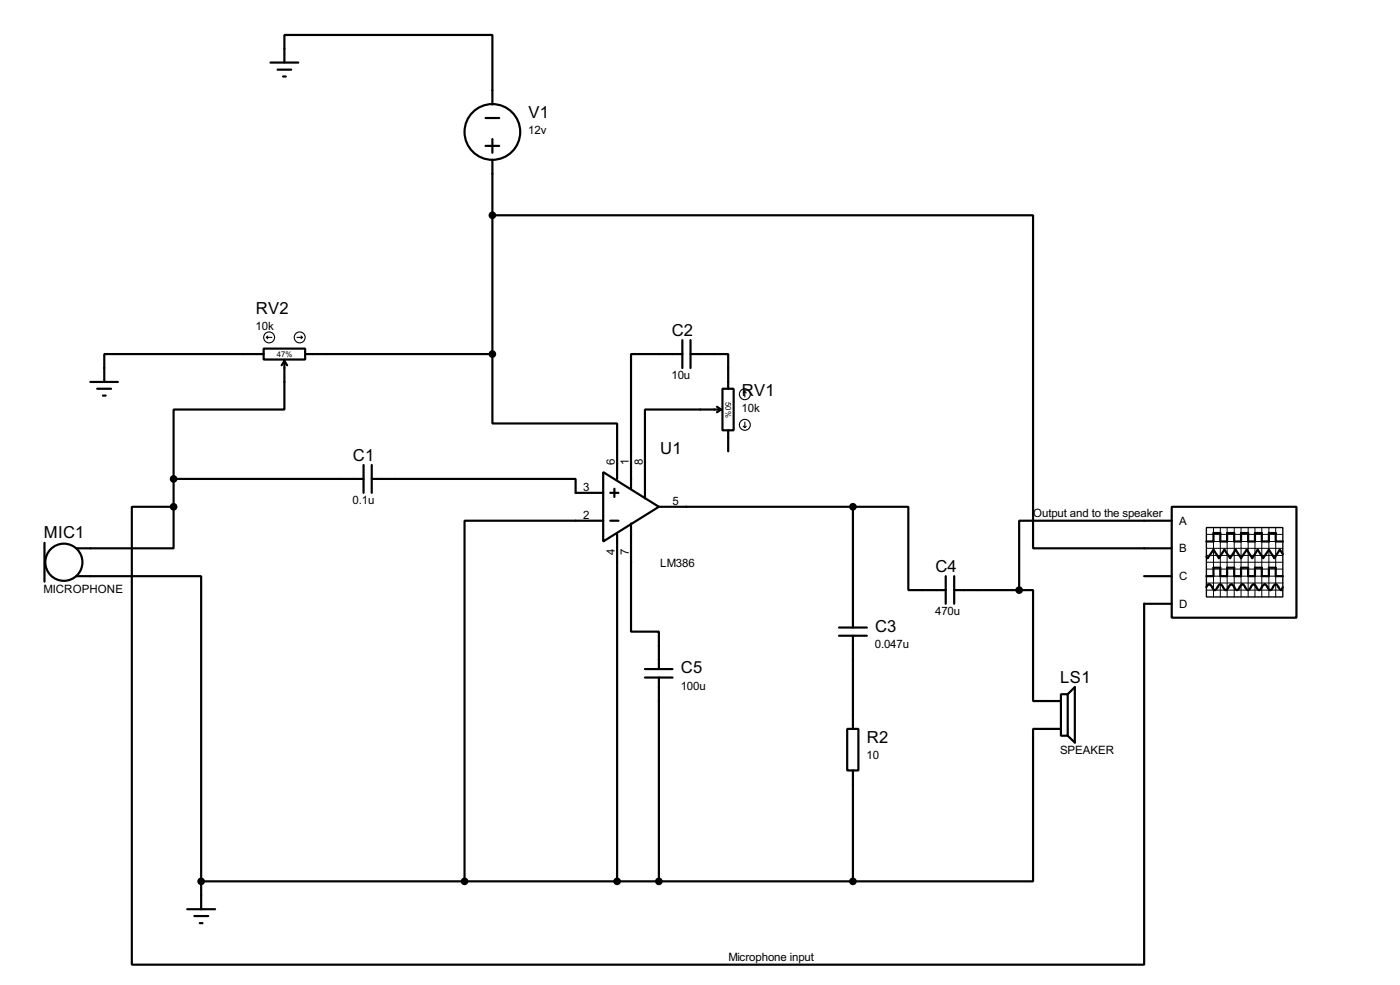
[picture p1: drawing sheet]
<svg xmlns="http://www.w3.org/2000/svg" width="256mm" height="180mm" viewBox="0 0 256 180" stroke-linecap="round" stroke-linejoin="round" font-family="sans-serif">
<g fill="none" stroke="#000" stroke-width=".4">
<path d="M49.6 11.5h5.1M50.9 12.8h2.5M51.9 14h.5M52.1 11.5v-5.1h38.1v12.7M89 26.7h2.5M89 21.6h2.5M90.2 39.4h99.1v61h25.4M90.2 25.5v2.5M90.2 29.3v35.5M16.6 69.9h5M17.8 71.2h2.6M18.9 72.4h.5"/>
<path d="M48.3 63.8h7.6v2h-7.6zM48.3 64.8h-29.2v5.1M52.1 66.1v8.9h-20.3v12.7M52.1 66.1l-.5 .8M52.1 66.1l.5 .8M55.9 64.8h34.3M90.2 64.8v12.7h22.9v10.2M125 64.8h-9.4v24.7M125 62.3v5.1M126.5 64.8h6.9v6.4M126.5 62.3v5.1M131.4 74.5l.7 .5"/>
<path d="M132.1 75h-13.9v16.2M132.1 75l-.7 .5M132.4 71.2h2v7.6h-2zM133.4 78.8v3.8M8.2 99.4v7.1M31.8 92.8v7.6h-17.8M31.8 92.8h-7.6v83.8h185.4v-66.1h5.1M31.8 87.7h34.8M31.8 87.7v5.1M66.6 85.1v5.1M68.1 87.7h37.4v2.5h5M68.1 85.1v5.1"/>
<path d="M110.5 86.4l10.2 6.4-10.2 6.3zM110.5 95.3h-25.4v66M111.8 95.3h1.5M111.8 90.2h1.5M112.6 89.5v1.5M113.1 97.8v63.5M115.6 95.8v19.8h5.1v6.9M120.7 92.8h35.6M156.3 92.8h10.1v15.2h6.9M156.3 92.8v22.1M214.7 92.8h22.8v20.3h-22.8zM214.7 95.3h-28v12.7"/>
<path d="M221 99.1h1.3v-1.5h1.3v1.5h1.2v-1.5h1.3v1.5h1.3v-1.5h1.3v1.5h1.2v-1.5h1.3v1.5h1.3v-1.5h1.2v1.5h1.3M14 105.5h22.9v55.8M153.7 114.9h5.1M153.7 116.4h5.1M156.3 116.4v17M173.3 105.5v5M174.8 108h11.9M174.8 105.5v5M186.7 108h2.6v20.3h5.1M209.6 105.5h5.1M221 107.5l.3-.4a.6 .6 0 0 1 .8 .5l.5 .4 .2-.1 .5-.8 .3-.1 .2 .1 .5 .8 .3 .1 .2-.1 .3-.4a.54 .54 0 0 1 .7-.4l.5 .8 .3 .1 .3-.1 .5-.8 .2-.1 .3 .1 .5 .8 .3 .1 .2-.1 .5-.8 .3-.1 .2 .1 .5 .8 .3 .1 .2-.1 .3-.4a.54 .54 0 0 1 .7-.4l.5 .8 .3 .1 .3-.1 .4-.8 .3-.1 .3 .1 .5 .8 .3 .1 .2-.5M221 105.5h1.3v-1.6h1.3v1.6h1.2v-1.6h1.3v1.6h1.3v-1.6h1.3v1.6h1.2v-1.6h1.3v1.6h1.3v-1.6h1.2v1.6h1.3"/>
<path d="M235 101.4l-.5-.8-1 1.6-1-1.6-1.1 1.6-1-1.6-1 1.6-1-1.6-1 1.6-1-1.6-1 1.6-1.1-1.6-1 1.6-1-1.6-1 1.6-.3-.3M118.2 122.5h5M118.2 124h5M120.7 124v37.3M155.2 133.4h2.1v7.6h-2.1zM194.4 127.1h1.2v7.6h-1.2zM194.4 133.4h-5.1v27.9h-33M195.6 127.1l1.3-1.3v10.1l-1.3-1.2M156.3 141v20.3M34.3 166.4h5.1M35.6 167.7h2.6M36.6 169h.5"/>
<path d="M36.9 161.3v5.1M36.9 161.3h119.4"/>
<circle cx="90.2" cy="24.2" r="5.1"/>
<circle cx="11.7" cy="102.9" r="3.4"/>
</g>
<g fill="#000" stroke="#000" stroke-width=".4">
<circle cx="90.2" cy="39.4" r=".5"/>
<circle cx="90.2" cy="64.8" r=".5"/>
<circle cx="31.8" cy="87.7" r=".5"/>
<circle cx="31.8" cy="92.8" r=".5"/>
<circle cx="156.2" cy="92.8" r=".5"/>
<circle cx="186.7" cy="108" r=".5"/>
<circle cx="36.8" cy="161.3" r=".5"/>
<circle cx="85.1" cy="161.3" r=".5"/>
<circle cx="113" cy="161.3" r=".5"/>
<circle cx="120.7" cy="161.3" r=".5"/>
<circle cx="156.2" cy="161.3" r=".5"/>
</g>
<path d="M221 96.6h14v12.7h-14z" fill="none" stroke="#000" stroke-width=".25"/>
<g fill="none" stroke="#000" stroke-width=".18">
<path d="M221 97.8h14M221 99.1h14M222.3 96.6v12.7M223.6 96.6v12.7M224.8 96.6v12.7M226.1 96.6v12.7M227.4 96.6v12.7M228.7 96.6v12.7M229.9 96.6v12.7M231.2 96.6v12.7M232.5 96.6v12.7M233.7 96.6v12.7"/>
<path d="M221 100.4h14M221 101.7h14M221 104.2h14M221 105.5h14M221 106.7h14M221 108h14M221 102.9h14"/>
</g>
<g fill="none" stroke="#000" stroke-width=".2">
<path d="M48.8 61.8h1M48.8 61.8l.3 .2M49.1 61.5l-.3 .3M54.4 61.8h1M55.2 61.5l.2 .3M55.4 61.8l-.2 .2M136.2 78l.3 .3M136.5 71.7v1M136.5 77.3v1M136.5 71.7l.2 .2M136.5 71.7l-.3 .2M136.7 78l-.2 .3"/>
<circle cx="49.3" cy="61.8" r="1"/>
<circle cx="54.9" cy="61.8" r="1"/>
<circle cx="136.4" cy="77.8" r="1"/>
<circle cx="136.4" cy="72.2" r="1"/>
</g>
<g font-size="3.4">
<text x="96.8" y="21.7">V1</text>
<text x="46.9" y="57.5">RV2</text>
<text x="123.1" y="61.4">C2</text>
<text x="135.9" y="72.5">RV1</text>
<text x="121" y="83.1">U1</text>
<text x="64.7" y="84.3">C1</text>
<text x="8" y="98.6">MIC1</text>
<text x="171.4" y="104.7">C4</text>
<text x="160.3" y="115.6">C3</text>
<text x="124.8" y="123.3">C5</text>
<text x="194.2" y="125">LS1</text>
<text x="158.8" y="136">R2</text>
</g>
<g font-size="2.4">
<text x="96.8" y="24.6">12v</text>
<text x="46.8" y="60.4">10k</text>
<text x="123" y="69.5">10u</text>
<text x="135.9" y="75.4">10k</text>
<text x="106.9" y="89.8">3</text>
<text x="112.7" y="85.1" transform="rotate(-90 112.7 85.1)">6</text>
<text x="115.2" y="85.1" transform="rotate(-90 115.2 85.1)">1</text>
<text x="117.8" y="85.1" transform="rotate(-90 117.8 85.1)">8</text>
<text x="64.6" y="92.3">0.1u</text>
<text x="106.9" y="94.9">2</text>
<text x="123.2" y="92.4">5</text>
<text x="189.3" y="94.7">Output and to the speaker</text>
<text x="112.7" y="101.5" transform="rotate(-90 112.7 101.5)">4</text>
<text x="115.2" y="101.5" transform="rotate(-90 115.2 101.5)">7</text>
<text x="216" y="96">A</text>
<text x="216" y="101.1">B</text>
<text x="120.9" y="103.8">LM386</text>
<text x="216" y="106.2">C</text>
<text x="8" y="108.6">MICROPHONE</text>
<text x="171.3" y="112.6">470u</text>
<text x="216" y="111.2">D</text>
<text x="160.3" y="118.6">0.047u</text>
<text x="124.7" y="126.2">100u</text>
<text x="158.8" y="138.9">10</text>
<text x="194.2" y="138">SPEAKER</text>
<text x="133.4" y="176">Microphone input</text>
</g>
<g font-size="1.6">
<text x="50.7" y="65.3">47%</text>
<text x="132.9" y="73.6" transform="rotate(90 132.9 73.6)">50%</text>
</g>
</svg>
